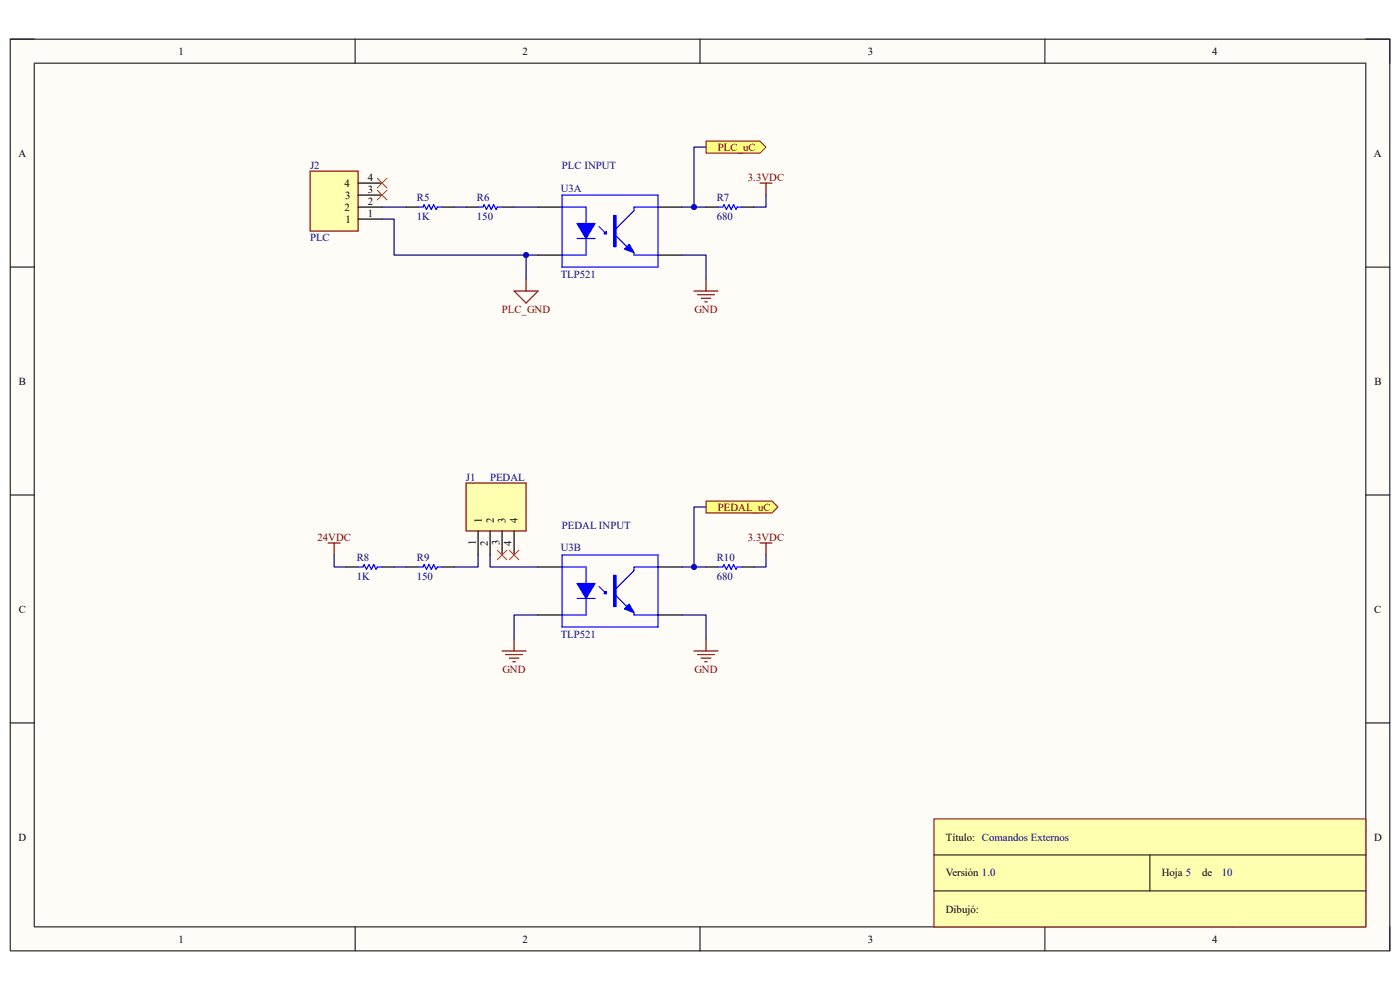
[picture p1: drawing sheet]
<svg xmlns="http://www.w3.org/2000/svg" width="297mm" height="210mm" viewBox="0 0 297 210" stroke-linecap="round" stroke-linejoin="round" font-family="sans-serif">
<path d="M2.2 8.3h292.7v193.4h-292.7z" fill-rule="evenodd" fill="#fffcf8"/>
<path d="M2.2 8.3h292.7v193.4h-292.7z" fill="none" stroke="#000" stroke-width=".21"/>
<path d="M7.3 13.4h282.5v183.2h-282.5z" fill-rule="evenodd" fill="#fffcf8"/>
<g fill="none" stroke="#000" stroke-width=".21">
<path d="M2.2 8.3h5.1M7.3 13.4h282.5v183.2h-282.5zM75.3 8.3v5.1M148.5 8.3v5.1M221.7 8.3v5.1M289.8 8.3h5.1v5.1M2.2 56.7h5.1M289.8 56.7h5.1M2.2 105h5.1M289.8 105h5.1M2.2 153.4h5.1M289.8 153.4h5.1"/>
<path d="M289.8 176.3h-89.1v20.3M75.3 196.6v5.1M148.5 196.6v5.1M200.7 183.9h89.1M200.7 191.5h89.1M200.7 194.1h89.1M213.4 183.9v7.6M221.7 196.6v5.1M251.6 191.5v5.1M264.3 183.9v7.6M294.9 196.6v5.1"/>
</g>
<path d="M114.2 43.9h5M114.2 54.1h5M139.6 43.9h5.1M139.6 54.1h5.1" fill="none" stroke="#000" stroke-width=".25"/>
<path d="M119.2 56.7h20.4M119.2 54.1h5.1M119.2 43.9h5.1M119.2 41.4h20.4M127.1 48.1l1.5 1.5" fill="none" stroke="#00f" stroke-width=".25"/>
<path d="M128.1 49.6l.5-.5v.5z" fill="#00f"/>
<path d="M122.4 50.6h3.8M128.1 49.6l.5-.5v.5z" fill="none" stroke="#00f" stroke-width=".25"/>
<path d="M122.4 47.4h3.8l-1.9 3.2z" fill="#00f"/>
<path d="M119.2 41.4v15.3M122.4 47.4h3.8l-1.9 3.2zM124.3 43.9v3.5M124.3 49v5.1M130.7 50l2.3 2.3M134.5 43.9v.8l-3.8 3.8M134.5 53.6v.5M139.6 41.4v15.3" fill="none" stroke="#00f" stroke-width=".25"/>
<path d="M130.2 45.7h.5v6.6h-.5z" fill-rule="evenodd" fill="#00f"/>
<path d="M130.2 45.7h.5v6.6h-.5z" fill="none" stroke="#00f" stroke-width=".25"/>
<path d="M132.5 52.8l1-1 1 1.8z" fill="#00f"/>
<path d="M132.5 52.8l1-1 1 1.8zM134.5 54.1h5.1M134.5 43.9h5.1M119.2 117.7h20.4M119.2 133h20.4M119.2 130.5h5.1M119.2 120.3h5.1M127.1 124.4l1.5 1.6" fill="none" stroke="#00f" stroke-width=".25"/>
<path d="M114.2 120.3h5M114.2 130.5h5M139.6 120.3h5.1M139.6 130.5h5.1" fill="none" stroke="#000" stroke-width=".25"/>
<path d="M128.1 126l.5-.6v.6z" fill="#00f"/>
<path d="M122.4 126.9h3.8M128.1 126l.5-.6v.6z" fill="none" stroke="#00f" stroke-width=".25"/>
<path d="M122.4 123.8h3.8l-1.9 3.1z" fill="#00f"/>
<path d="M119.2 117.7v15.3M139.6 117.7v15.3M122.4 123.8h3.8l-1.9 3.1zM124.3 120.3v3.5M124.3 125.4v5.1M130.7 126.4l2.3 2.3M134.5 120.3v.7l-3.8 3.9M134.5 130v.5" fill="none" stroke="#00f" stroke-width=".25"/>
<path d="M130.2 122.1h.5v6.6h-.5z" fill-rule="evenodd" fill="#00f"/>
<path d="M130.2 122.1h.5v6.6h-.5z" fill="none" stroke="#00f" stroke-width=".25"/>
<path d="M132.5 129.2l1-1 1 1.8z" fill="#00f"/>
<path d="M88.7 43.9h1l.3-.5 .5 1 .5-1 .5 1 .5-1 .5 1 .3-.5h1M101.4 43.9h1l.3-.5 .5 1 .5-1 .5 1 .5-1 .5 1 .3-.5h1M152.3 43.9h1l.3-.5 .5 1 .5-1 .5 1 .5-1 .5 1 .3-.5h1M76 120.3h1l.2-.5 .6 1 .5-1 .5 1 .5-1 .5 1 .2-.5h1.1M88.7 120.3h1l.3-.5 .5 1 .5-1 .5 1 .5-1 .5 1 .3-.5h1M132.5 129.2l1-1 1 1.8zM134.5 130.5h5.1M134.5 120.3h5.1M152.3 120.3h1l.3-.5 .5 1 .5-1 .5 1 .5-1 .5 1 .3-.5h1" fill="none" stroke="#00f" stroke-width=".25"/>
<path d="M86.2 43.9h2.5M93.8 43.9h2.5M98.9 43.9h2.5M106.5 43.9h2.6M149.8 43.9h2.5M157.4 43.9h2.6M73.4 120.3h2.6M81.1 120.3h2.5M86.2 120.3h2.5M93.8 120.3h2.5M149.8 120.3h2.5M157.4 120.3h2.6" fill="none" stroke="#000" stroke-width=".25"/>
<path d="M161.2 38.8h2.6M162.5 38.8v2.6M149.8 59.2v2.5M147.2 61.7h5.1M148 62.5h3.6M148.8 63.3h2M149.5 64h.5" fill="none" stroke="#800000" stroke-width=".25"/>
<path d="M149.8 29.9h11.4l1.3 1.3-1.3 1.3h-11.4z" fill-rule="evenodd" fill="#ffff80"/>
<path d="M149.8 29.9h11.4l1.3 1.3-1.3 1.3h-11.4z" fill="none" stroke="#800000" stroke-width=".21"/>
<path d="M111.6 59.2v2.5M109.1 61.7h5.1l-2.6 2.6zM161.2 115.2h2.6M162.5 115.2v2.5M147.2 138.1h5.1M148 138.9h3.6M148.8 139.6h2M149.8 135.6v2.5M149.5 140.4h.5" fill="none" stroke="#800000" stroke-width=".25"/>
<path d="M149.8 106.3h14l1.3 1.3-1.3 1.2h-14z" fill-rule="evenodd" fill="#ffff80"/>
<path d="M149.8 106.3h14l1.3 1.3-1.3 1.2h-14z" fill="none" stroke="#800000" stroke-width=".21"/>
<path d="M69.6 115.2h2.6M70.9 115.2v2.5" fill="none" stroke="#800000" stroke-width=".25"/>
<path d="M198.1 173.7h91.7v22.9h-91.7z" fill-rule="evenodd" fill="#ffffb0"/>
<path d="M198.1 173.7h91.7v22.9h-91.7z" fill="none" stroke="#800000" stroke-width=".21"/>
<path d="M198.1 181.4h91.7M198.1 189h91.7M243.9 181.4v7.6" fill="none" stroke="#000" stroke-width=".21"/>
<path d="M98.9 102.5h12.7v10.1h-12.7z" fill-rule="evenodd" fill="#ffffb0"/>
<path d="M98.9 102.5h12.7v10.1h-12.7z" fill="none" stroke="#800000" stroke-width=".25"/>
<path d="M101.4 112.6v5.1M104 112.6v5.1M106.5 112.6v5.1M109.1 112.6v5.1" fill="none" stroke="#000" stroke-width=".25"/>
<path d="M65.8 36.3h10.2v12.7h-10.2z" fill-rule="evenodd" fill="#ffffb0"/>
<path d="M65.8 36.3h10.2v12.7h-10.2zM106.5 138.1h5.1M107.3 138.9h3.5M108 139.6h2.1M109.1 135.6v2.5M108.8 140.4h.5" fill="none" stroke="#800000" stroke-width=".25"/>
<path d="M76 38.8h5.1M76 46.5h5.1M76 43.9h5.1M76 41.4h5.1" fill="none" stroke="#000" stroke-width=".25"/>
<path d="M80 37.8l2.1 2.1M82.1 37.8l-2.1 2.1M80 40.4l2.1 2M82.1 40.4l-2.1 2M105.5 116.7l2 2.1M107.5 116.7l-2 2.1M108 116.7l2.1 2.1M110.1 116.7l-2.1 2.1" fill="none" stroke="#f00" stroke-width=".21"/>
<path d="M144.7 54.1h5.1v5.1M144.7 43.9h5.1M162.5 41.4v2.5h-2.5" fill="none" stroke="#000080" stroke-width=".25"/>
<circle cx="147.2" cy="43.9" r=".51" fill="#000080"/>
<circle cx="147.2" cy="43.9" r=".51" fill="none" stroke="#000080" stroke-width=".21"/>
<path d="M149.8 31.2h-2.6v12.7" fill="none" stroke="#000080" stroke-width=".25"/>
<circle cx="147.2" cy="43.9" r=".51" fill="#000080"/>
<circle cx="147.2" cy="43.9" r=".51" fill="none" stroke="#000080" stroke-width=".21"/>
<path d="M114.2 54.1h-2.6v5.1" fill="none" stroke="#000080" stroke-width=".25"/>
<circle cx="111.6" cy="54.1" r=".51" fill="#000080"/>
<circle cx="111.6" cy="54.1" r=".51" fill="none" stroke="#000080" stroke-width=".21"/>
<path d="M96.3 43.9h2.6M109.1 43.9h5.1M149.8 107.6h-2.6v12.7M162.5 117.7v2.6h-2.5" fill="none" stroke="#000080" stroke-width=".25"/>
<circle cx="147.2" cy="120.3" r=".51" fill="#000080"/>
<circle cx="147.2" cy="120.3" r=".51" fill="none" stroke="#000080" stroke-width=".21"/>
<path d="M144.7 120.3h5.1" fill="none" stroke="#000080" stroke-width=".25"/>
<circle cx="147.2" cy="120.3" r=".51" fill="#000080"/>
<circle cx="147.2" cy="120.3" r=".51" fill="none" stroke="#000080" stroke-width=".21"/>
<path d="M81.1 43.9h5.1M81.1 46.5h2.5v7.6h28M70.9 117.7v2.6h2.5M101.4 117.7v2.6h-5.1M104 117.7v2.6h10.2M83.6 120.3h2.6M114.2 130.5h-5.1v5.1M144.7 130.5h5.1v5.1" fill="none" stroke="#000080" stroke-width=".25"/>
<circle cx="111.6" cy="54.1" r=".51" fill="#000080"/>
<circle cx="111.6" cy="54.1" r=".51" fill="none" stroke="#000080" stroke-width=".21"/>
<g font-size="2.3">
<text x="37.9" y="11.6">1</text>
<text x="110.9" y="11.6">2</text>
<text x="184.1" y="11.6">3</text>
<text x="257.2" y="11.6">4</text>
<text x="3.9" y="33.2">A</text>
<text x="291.5" y="33.2">A</text>
<text x="73.1" y="39.6">4</text>
<text x="78" y="40.9">3</text>
<text x="78" y="38.3">4</text>
<text x="73.1" y="44.7">2</text>
<text x="73.2" y="42.2">3</text>
<text x="73.3" y="47.2">1</text>
<text x="78" y="46">1</text>
<text x="78" y="43.4">2</text>
<text x="4" y="81.6">B</text>
<text x="291.6" y="81.6">B</text>
<text x="102.2" y="110.9" transform="rotate(-90 102.2 110.9)">1</text>
<text x="104.7" y="110.9" transform="rotate(-90 104.7 110.9)">2</text>
<text x="107.3" y="110.9" transform="rotate(-90 107.3 110.9)">3</text>
<text x="109.8" y="110.9" transform="rotate(-90 109.8 110.9)">4</text>
<text x="100.9" y="115.5" transform="rotate(-90 100.9 115.5)">1</text>
<text x="103.5" y="115.7" transform="rotate(-90 103.5 115.7)">2</text>
<text x="106" y="115.7" transform="rotate(-90 106 115.7)">3</text>
<text x="108.5" y="115.7" transform="rotate(-90 108.5 115.7)">4</text>
<text x="4" y="130">C</text>
<text x="291.5" y="130">C</text>
<text x="3.9" y="178.3">D</text>
<text x="200.7" y="178.3">Título: Comandos Externos</text>
<text x="201.9" y="178.3">Title</text>
<text x="291.5" y="178.3">D</text>
<text x="200.7" y="185.9">Versión 1.0</text>
<text x="201.9" y="185.9">Size</text>
<text x="246.5" y="185.9">Hoja 5</text>
<text x="255" y="185.9">de</text>
<text x="203.2" y="189.7">A4</text>
<text x="200.7" y="193.6">Dibujó:</text>
<text x="201.9" y="193.6">Date:</text>
<text x="201.9" y="196.1">File:</text>
<text x="252.9" y="196.1">Drawn By:</text>
<text x="37.9" y="199.9">1</text>
<text x="110.9" y="199.9">2</text>
<text x="184.1" y="199.9">3</text>
<text x="257.2" y="199.9">4</text>
</g>
<g font-size="2.3" fill="#000080">
<text x="65.8" y="35.8">J2</text>
<text x="119.2" y="35.8">PLC INPUT</text>
<text x="119" y="40.6">U3A</text>
<text x="88.4" y="42.7">R5</text>
<text x="88.4" y="46.7">1K</text>
<text x="101.2" y="42.7">R6</text>
<text x="101.2" y="46.7">150</text>
<text x="152.1" y="42.7">R7</text>
<text x="152.1" y="46.7">680</text>
<text x="65.8" y="51.1">PLC</text>
<text x="119" y="58.9">TLP521</text>
<text x="98.8" y="101.9">J1</text>
<text x="104" y="101.9">PEDAL</text>
<text x="119.2" y="112.1">PEDAL INPUT</text>
<text x="75.7" y="119">R8</text>
<text x="88.4" y="119">R9</text>
<text x="119" y="117">U3B</text>
<text x="152.1" y="119">R10</text>
<text x="75.7" y="123.1">1K</text>
<text x="88.4" y="123.1">150</text>
<text x="152.1" y="123.1">680</text>
<text x="119" y="135.3">TLP521</text>
<text x="259.2" y="185.9">10</text>
</g>
<g font-size="2.3" fill="#800000">
<text x="152.3" y="32">PLC_uC</text>
<text x="158.7" y="38.3">3.3VDC</text>
<text x="106.5" y="66.3">PLC_GND</text>
<text x="147.3" y="66.3">GND</text>
<text x="152.3" y="108.3">PEDAL_uC</text>
<text x="67.4" y="114.7">24VDC</text>
<text x="158.7" y="114.7">3.3VDC</text>
<text x="106.6" y="142.7">GND</text>
<text x="147.3" y="142.7">GND</text>
</g>
</svg>
